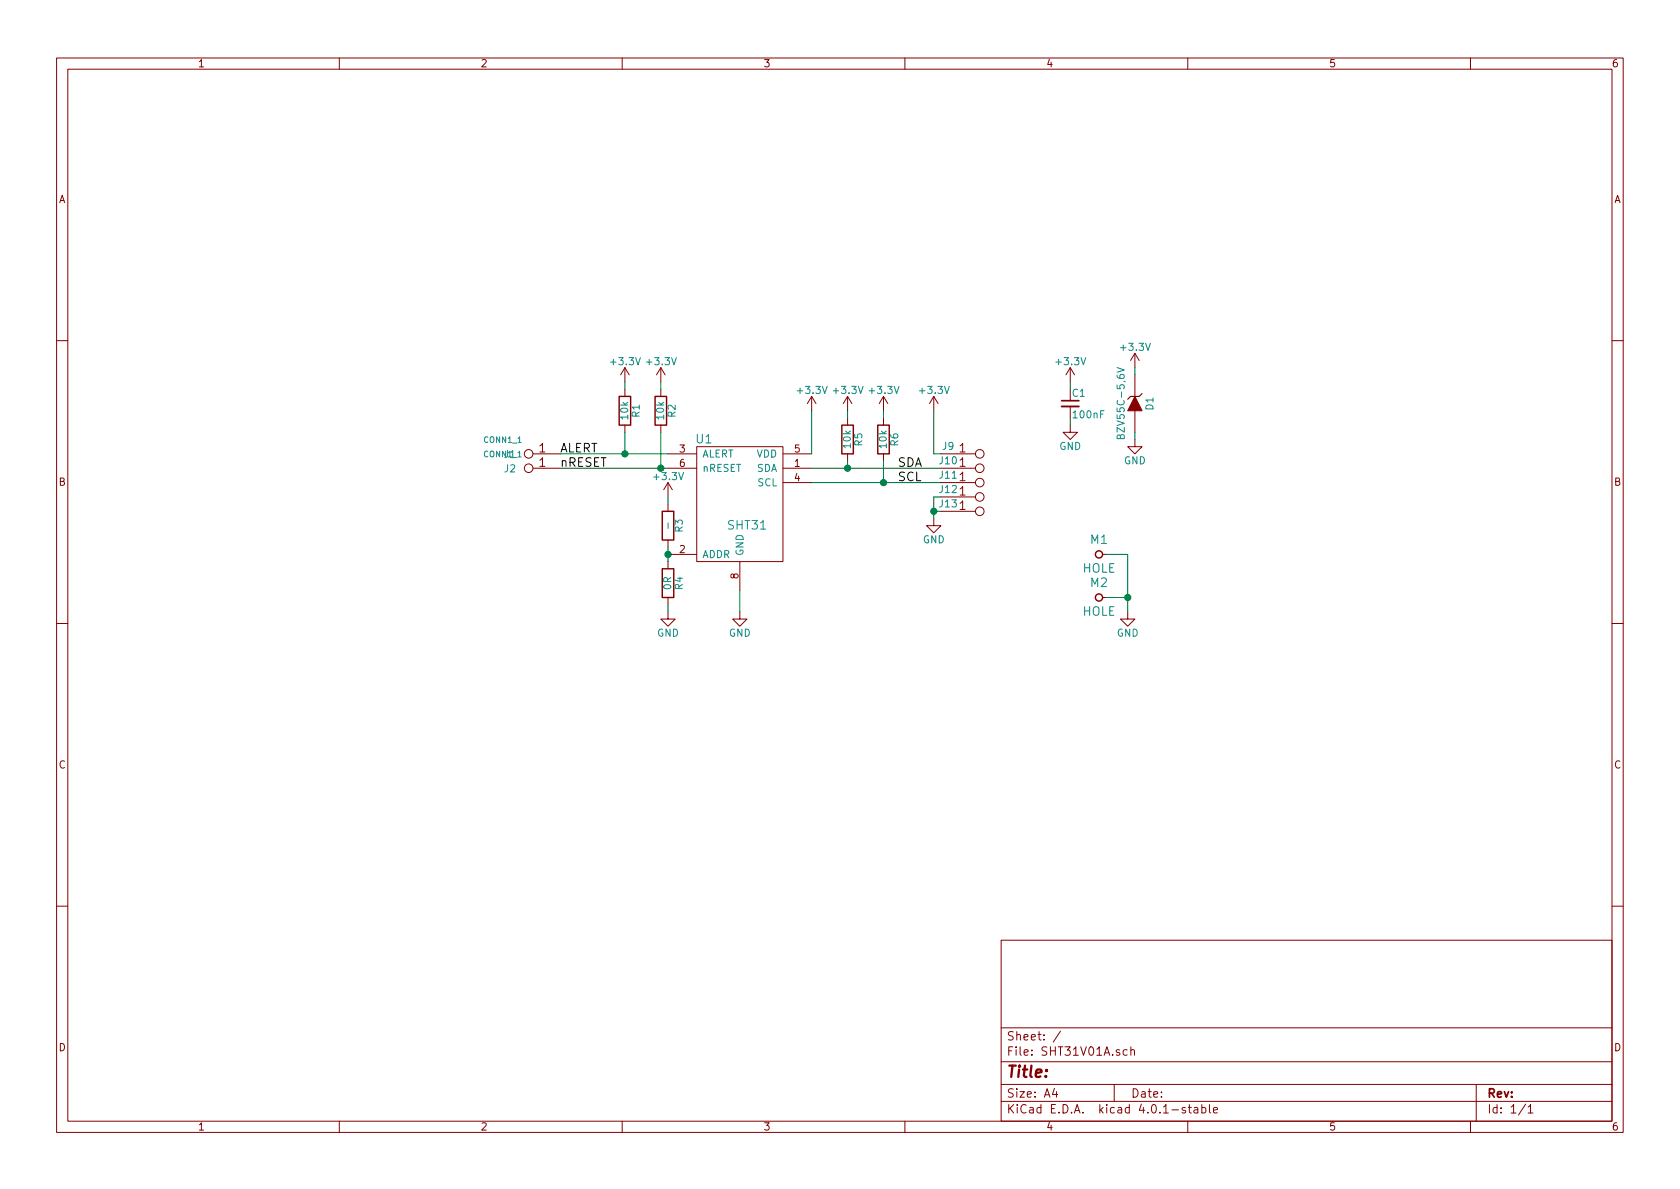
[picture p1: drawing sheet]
EESchema Schematic File Version 2
LIBS:asp-134604-01_(fmc)
LIBS:clock
LIBS:header
LIBS:Jumpers
LIBS:konektory
LIBS:mechanical
LIBS:MLAB_BATERY
LIBS:MLAB_CONNECTORS
LIBS:MLAB_D
LIBS:MLAB_IO
LIBS:MLAB_Jumpers
LIBS:MLAB_SW
LIBS:MLAB_T
LIBS:MLAB_U
LIBS:OpAmp
LIBS:sata7-67491-1030
LIBS:power
LIBS:device
LIBS:transistors
LIBS:conn
LIBS:linear
LIBS:regul
LIBS:74xx
LIBS:cmos4000
LIBS:adc-dac
LIBS:memory
LIBS:xilinx
LIBS:microcontrollers
LIBS:dsp
LIBS:microchip
LIBS:analog_switches
LIBS:motorola
LIBS:texas
LIBS:intel
LIBS:audio
LIBS:interface
LIBS:digital-audio
LIBS:philips
LIBS:display
LIBS:cypress
LIBS:siliconi
LIBS:opto
LIBS:atmel
LIBS:contrib
LIBS:valves
LIBS:SHT31V01A-cache
EELAYER 25 0
EELAYER END
$Descr A4 11693 8268
encoding utf-8
Sheet 1 1
Title ""
Date ""
Rev ""
Comp ""
Comment1 ""
Comment2 ""
Comment3 ""
Comment4 ""
$EndDescr
$Comp
L SHT31 U1
U 1 1
P 5200 3550
F 0 "U1" H 4900 4050 60  0000 C CNN
F 1 "SHT31" H 5200 3450 60  0000 C CNN
F 2 "Mlab_IO:DFN-8-1EP_2.4x2.4mm_Pitch0.5mm" H 5150 3200 60  0001 C CNN
F 3 "" H 5150 3200 60  0000 C CNN
	1    5200 3550
	1    0    0    -1  
$EndComp
$Comp
L R R5
U 1 1
P 5900 3050
F 0 "R5" V 5980 3050 50  0000 C CNN
F 1 "10k" V 5900 3050 50  0000 C CNN
F 2 "Mlab_R:SMD-0805" V 5830 3050 50  0001 C CNN
F 3 "" H 5900 3050 50  0000 C CNN
	1    5900 3050
	1    0    0    -1  
$EndComp
$Comp
L R R6
U 1 1
P 6150 3050
F 0 "R6" V 6230 3050 50  0000 C CNN
F 1 "10k" V 6150 3050 50  0000 C CNN
F 2 "Mlab_R:SMD-0805" V 6080 3050 50  0001 C CNN
F 3 "" H 6150 3050 50  0000 C CNN
	1    6150 3050
	1    0    0    -1  
$EndComp
Wire Wire Line
	5650 3250 6550 3250
Wire Wire Line
	5900 3250 5900 3200
Wire Wire Line
	5650 3350 6550 3350
Wire Wire Line
	6150 3350 6150 3200
$Comp
L +3.3V #PWR01
U 1 1
P 6150 2850
F 0 "#PWR01" H 6150 2700 50  0001 C CNN
F 1 "+3.3V" H 6150 2990 50  0000 C CNN
F 2 "" H 6150 2850 50  0000 C CNN
F 3 "" H 6150 2850 50  0000 C CNN
	1    6150 2850
	1    0    0    -1  
$EndComp
$Comp
L +3.3V #PWR02
U 1 1
P 5650 2850
F 0 "#PWR02" H 5650 2700 50  0001 C CNN
F 1 "+3.3V" H 5650 2990 50  0000 C CNN
F 2 "" H 5650 2850 50  0000 C CNN
F 3 "" H 5650 2850 50  0000 C CNN
	1    5650 2850
	1    0    0    -1  
$EndComp
$Comp
L +3.3V #PWR03
U 1 1
P 5900 2850
F 0 "#PWR03" H 5900 2700 50  0001 C CNN
F 1 "+3.3V" H 5900 2990 50  0000 C CNN
F 2 "" H 5900 2850 50  0000 C CNN
F 3 "" H 5900 2850 50  0000 C CNN
	1    5900 2850
	1    0    0    -1  
$EndComp
Wire Wire Line
	5650 3150 5650 2850
Wire Wire Line
	5900 2900 5900 2850
Wire Wire Line
	6150 2900 6150 2850
$Comp
L JUMP_2x1 J10
U 1 1
P 6950 3400
F 0 "J10" H 6600 3600 50  0000 C CNN
F 1 "JUMP_2x1" V 6950 3550 40  0001 C CNN
F 2 "Mlab_Pin_Headers:Straight_1x02" H 6950 3400 60  0001 C CNN
F 3 "" H 6950 3400 60  0000 C CNN
	1    6950 3400
	1    0    0    -1  
$EndComp
$Comp
L JUMP_2x1 J11
U 1 1
P 6950 3500
F 0 "J11" H 6600 3700 50  0000 C CNN
F 1 "JUMP_2x1" V 6950 3650 40  0001 C CNN
F 2 "Mlab_Pin_Headers:Straight_1x02" H 6950 3500 60  0001 C CNN
F 3 "" H 6950 3500 60  0000 C CNN
	1    6950 3500
	1    0    0    -1  
$EndComp
$Comp
L JUMP_2x1 J9
U 1 1
P 6950 3300
F 0 "J9" H 6600 3500 50  0000 C CNN
F 1 "JUMP_2x1" V 6950 3450 40  0001 C CNN
F 2 "Mlab_Pin_Headers:Straight_1x02" H 6950 3300 60  0001 C CNN
F 3 "" H 6950 3300 60  0000 C CNN
	1    6950 3300
	1    0    0    -1  
$EndComp
$Comp
L JUMP_2x1 J12
U 1 1
P 6950 3600
F 0 "J12" H 6600 3800 50  0000 C CNN
F 1 "JUMP_2x1" V 6950 3750 40  0001 C CNN
F 2 "Mlab_Pin_Headers:Straight_1x02" H 6950 3600 60  0001 C CNN
F 3 "" H 6950 3600 60  0000 C CNN
	1    6950 3600
	1    0    0    -1  
$EndComp
$Comp
L JUMP_2x1 J13
U 1 1
P 6950 3700
F 0 "J13" H 6600 3900 50  0000 C CNN
F 1 "JUMP_2x1" V 6950 3850 40  0001 C CNN
F 2 "Mlab_Pin_Headers:Straight_1x02" H 6950 3700 60  0001 C CNN
F 3 "" H 6950 3700 60  0000 C CNN
	1    6950 3700
	1    0    0    -1  
$EndComp
Connection ~ 5900 3250
Connection ~ 6150 3350
$Comp
L +3.3V #PWR04
U 1 1
P 6500 2850
F 0 "#PWR04" H 6500 2700 50  0001 C CNN
F 1 "+3.3V" H 6500 2990 50  0000 C CNN
F 2 "" H 6500 2850 50  0000 C CNN
F 3 "" H 6500 2850 50  0000 C CNN
	1    6500 2850
	1    0    0    -1  
$EndComp
Wire Wire Line
	6550 3150 6500 3150
Wire Wire Line
	6500 3150 6500 2850
$Comp
L GND #PWR05
U 1 1
P 6500 3600
F 0 "#PWR05" H 6500 3350 50  0001 C CNN
F 1 "GND" H 6500 3450 50  0000 C CNN
F 2 "" H 6500 3600 50  0000 C CNN
F 3 "" H 6500 3600 50  0000 C CNN
	1    6500 3600
	1    0    0    -1  
$EndComp
Wire Wire Line
	6500 3600 6500 3450
Wire Wire Line
	6500 3450 6550 3450
Wire Wire Line
	6550 3550 6500 3550
Connection ~ 6500 3550
$Comp
L CONN1_1 J1
U 1 1
P 3600 3100
F 0 "J1" H 3650 3150 50  0000 C CNN
F 1 "CONN1_1" H 3700 3050 40  0000 C CNN
F 2 "Mlab_Pin_Headers:Straight_1x01" H 3650 3050 60  0001 C CNN
F 3 "" H 3650 3050 60  0000 C CNN
	1    3600 3100
	-1   0    0    1   
$EndComp
$Comp
L CONN1_1 J2
U 1 1
P 3600 3200
F 0 "J2" H 3650 3250 50  0000 C CNN
F 1 "CONN1_1" H 3700 3150 40  0000 C CNN
F 2 "Mlab_Pin_Headers:Straight_1x01" H 3650 3150 60  0001 C CNN
F 3 "" H 3650 3150 60  0000 C CNN
	1    3600 3200
	-1   0    0    1   
$EndComp
Wire Wire Line
	3900 3150 4650 3150
Wire Wire Line
	3900 3250 4650 3250
$Comp
L R R3
U 1 1
P 4650 3650
F 0 "R3" V 4730 3650 50  0000 C CNN
F 1 "-" V 4650 3650 50  0000 C CNN
F 2 "Mlab_R:SMD-0805" V 4580 3650 50  0001 C CNN
F 3 "" H 4650 3650 50  0000 C CNN
	1    4650 3650
	1    0    0    -1  
$EndComp
$Comp
L R R4
U 1 1
P 4650 4050
F 0 "R4" V 4730 4050 50  0000 C CNN
F 1 "0R" V 4650 4050 50  0000 C CNN
F 2 "Mlab_R:SMD-0805" V 4580 4050 50  0001 C CNN
F 3 "" H 4650 4050 50  0000 C CNN
	1    4650 4050
	1    0    0    -1  
$EndComp
$Comp
L +3.3V #PWR06
U 1 1
P 4650 3450
F 0 "#PWR06" H 4650 3300 50  0001 C CNN
F 1 "+3.3V" H 4650 3590 50  0000 C CNN
F 2 "" H 4650 3450 50  0000 C CNN
F 3 "" H 4650 3450 50  0000 C CNN
	1    4650 3450
	1    0    0    -1  
$EndComp
Wire Wire Line
	4650 3800 4650 3900
Connection ~ 4650 3850
Wire Wire Line
	4650 3500 4650 3450
$Comp
L GND #PWR07
U 1 1
P 4650 4250
F 0 "#PWR07" H 4650 4000 50  0001 C CNN
F 1 "GND" H 4650 4100 50  0000 C CNN
F 2 "" H 4650 4250 50  0000 C CNN
F 3 "" H 4650 4250 50  0000 C CNN
	1    4650 4250
	1    0    0    -1  
$EndComp
Wire Wire Line
	4650 4250 4650 4200
$Comp
L GND #PWR08
U 1 1
P 5150 4250
F 0 "#PWR08" H 5150 4000 50  0001 C CNN
F 1 "GND" H 5150 4100 50  0000 C CNN
F 2 "" H 5150 4250 50  0000 C CNN
F 3 "" H 5150 4250 50  0000 C CNN
	1    5150 4250
	1    0    0    -1  
$EndComp
Wire Wire Line
	5150 4250 5150 4100
$Comp
L R R1
U 1 1
P 4350 2850
F 0 "R1" V 4430 2850 50  0000 C CNN
F 1 "10k" V 4350 2850 50  0000 C CNN
F 2 "Mlab_R:SMD-0805" V 4280 2850 50  0001 C CNN
F 3 "" H 4350 2850 50  0000 C CNN
	1    4350 2850
	1    0    0    -1  
$EndComp
$Comp
L R R2
U 1 1
P 4600 2850
F 0 "R2" V 4680 2850 50  0000 C CNN
F 1 "10k" V 4600 2850 50  0000 C CNN
F 2 "Mlab_R:SMD-0805" V 4530 2850 50  0001 C CNN
F 3 "" H 4600 2850 50  0000 C CNN
	1    4600 2850
	1    0    0    -1  
$EndComp
$Comp
L +3.3V #PWR09
U 1 1
P 4600 2650
F 0 "#PWR09" H 4600 2500 50  0001 C CNN
F 1 "+3.3V" H 4600 2790 50  0000 C CNN
F 2 "" H 4600 2650 50  0000 C CNN
F 3 "" H 4600 2650 50  0000 C CNN
	1    4600 2650
	1    0    0    -1  
$EndComp
$Comp
L +3.3V #PWR010
U 1 1
P 4350 2650
F 0 "#PWR010" H 4350 2500 50  0001 C CNN
F 1 "+3.3V" H 4350 2790 50  0000 C CNN
F 2 "" H 4350 2650 50  0000 C CNN
F 3 "" H 4350 2650 50  0000 C CNN
	1    4350 2650
	1    0    0    -1  
$EndComp
Wire Wire Line
	4350 2700 4350 2650
Wire Wire Line
	4600 2700 4600 2650
Wire Wire Line
	4600 3000 4600 3250
Connection ~ 4600 3250
Wire Wire Line
	4350 3000 4350 3150
Connection ~ 4350 3150
$Comp
L HOLE M1
U 1 1
P 7650 3850
F 0 "M1" H 7650 3950 60  0000 C CNN
F 1 "HOLE" H 7650 3750 60  0000 C CNN
F 2 "Mlab_Mechanical:MountingHole_3mm" H 7650 3850 60  0001 C CNN
F 3 "" H 7650 3850 60  0000 C CNN
	1    7650 3850
	1    0    0    -1  
$EndComp
$Comp
L HOLE M2
U 1 1
P 7650 4150
F 0 "M2" H 7650 4250 60  0000 C CNN
F 1 "HOLE" H 7650 4050 60  0000 C CNN
F 2 "Mlab_Mechanical:MountingHole_3mm" H 7650 4150 60  0001 C CNN
F 3 "" H 7650 4150 60  0000 C CNN
	1    7650 4150
	1    0    0    -1  
$EndComp
$Comp
L GND #PWR011
U 1 1
P 7850 4250
F 0 "#PWR011" H 7850 4000 50  0001 C CNN
F 1 "GND" H 7850 4100 50  0000 C CNN
F 2 "" H 7850 4250 50  0000 C CNN
F 3 "" H 7850 4250 50  0000 C CNN
	1    7850 4250
	1    0    0    -1  
$EndComp
Wire Wire Line
	7700 3850 7850 3850
Wire Wire Line
	7850 3850 7850 4250
Wire Wire Line
	7700 4150 7850 4150
Connection ~ 7850 4150
Text Label 6250 3250 0    60   ~ 0
SDA
Text Label 6250 3350 0    60   ~ 0
SCL
Text Label 3900 3150 0    60   ~ 0
ALERT
Text Label 3900 3250 0    60   ~ 0
nRESET
$Comp
L C_Small C1
U 1 1
P 7450 2800
F 0 "C1" H 7460 2870 50  0000 L CNN
F 1 "100nF" H 7460 2720 50  0000 L CNN
F 2 "Mlab_R:SMD-0805" H 7450 2800 50  0001 C CNN
F 3 "" H 7450 2800 50  0000 C CNN
	1    7450 2800
	1    0    0    -1  
$EndComp
$Comp
L +3.3V #PWR014
U 1 1
P 7450 2650
F 0 "#PWR014" H 7450 2500 50  0001 C CNN
F 1 "+3.3V" H 7450 2790 50  0000 C CNN
F 2 "" H 7450 2650 50  0000 C CNN
F 3 "" H 7450 2650 50  0000 C CNN
	1    7450 2650
	1    0    0    -1  
$EndComp
$Comp
L GND #PWR015
U 1 1
P 7450 2950
F 0 "#PWR015" H 7450 2700 50  0001 C CNN
F 1 "GND" H 7450 2800 50  0000 C CNN
F 2 "" H 7450 2950 50  0000 C CNN
F 3 "" H 7450 2950 50  0000 C CNN
	1    7450 2950
	1    0    0    -1  
$EndComp
Wire Wire Line
	7450 2950 7450 2900
Wire Wire Line
	7450 2700 7450 2650
$Comp
L D_ZENER D1
U 1 1
P 7900 2800
F 0 "D1" H 7900 2900 50  0000 C CNN
F 1 "BZV55C-5,6V" H 7900 2700 50  0000 C CNN
F 2 "Mlab_D:Diode-MiniMELF_Standard" H 7900 2800 60  0001 C CNN
F 3 "" H 7900 2800 60  0000 C CNN
	1    7900 2800
	0    1    1    0   
$EndComp
$Comp
L +3.3V #PWR016
U 1 1
P 7900 2550
F 0 "#PWR016" H 7900 2400 50  0001 C CNN
F 1 "+3.3V" H 7900 2690 50  0000 C CNN
F 2 "" H 7900 2550 50  0000 C CNN
F 3 "" H 7900 2550 50  0000 C CNN
	1    7900 2550
	1    0    0    -1  
$EndComp
$Comp
L GND #PWR017
U 1 1
P 7900 3050
F 0 "#PWR017" H 7900 2800 50  0001 C CNN
F 1 "GND" H 7900 2900 50  0000 C CNN
F 2 "" H 7900 3050 50  0000 C CNN
F 3 "" H 7900 3050 50  0000 C CNN
	1    7900 3050
	1    0    0    -1  
$EndComp
Wire Wire Line
	7900 3050 7900 3000
Wire Wire Line
	7900 2600 7900 2550
$EndSCHEMATC
